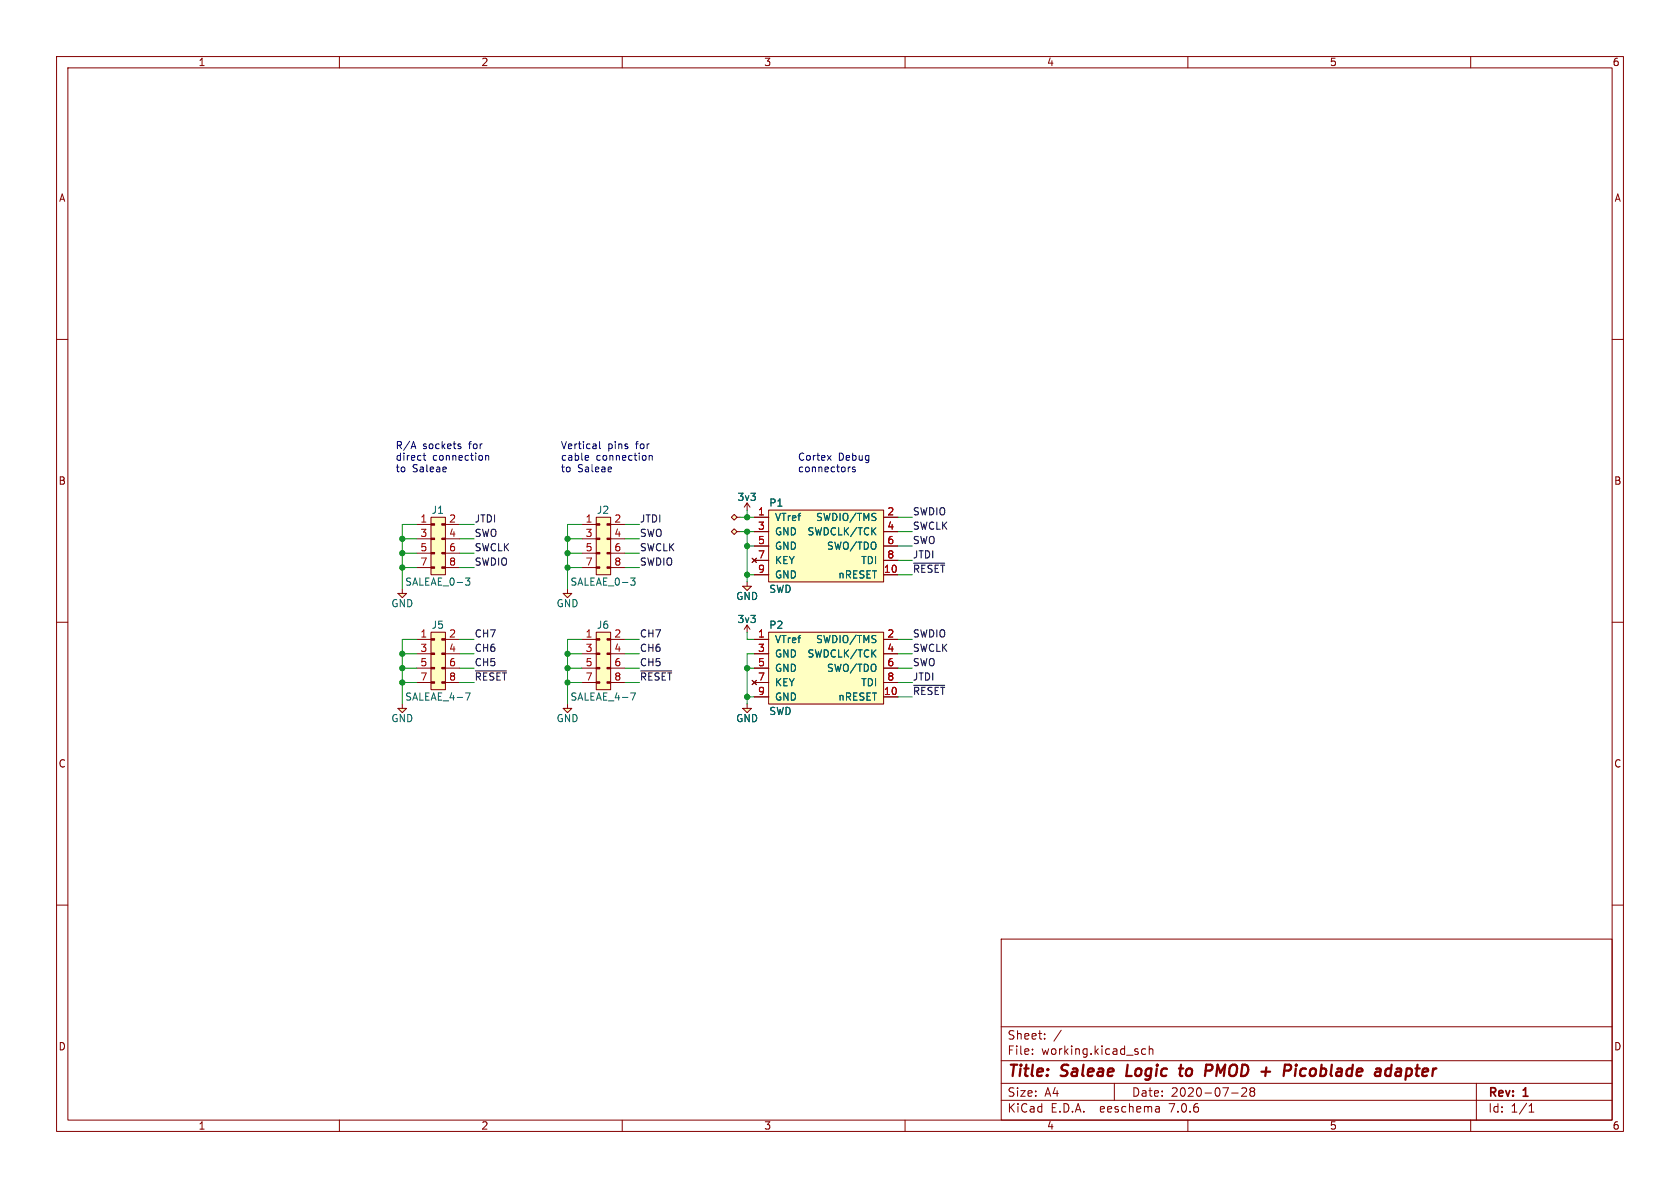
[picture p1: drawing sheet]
(kicad_sch (version 20230121) (generator eeschema)

 (paper "A4")

 (title_block
  (title "Saleae Logic to PMOD + Picoblade adapter")
  (date "2020-07-28")
  (rev "1"))

 (lib_symbols
  (symbol "cortex-debug-rescue:3v3-agg" (power) (pin_numbers hide) (pin_names (offset 1.016) hide) (in_bom yes) (on_board yes)
   (property "Reference" "#PWR" (at 0 2.794 0) (effects (font (size 1.27 1.27)) (justify left) hide))
   (property "Value" "3v3-agg" (at 0 2.286 0) (effects (font (size 1.27 1.27))))
   (property "Footprint" "" (at 0 0 0) (effects (font (size 1.27 1.27)) hide))
   (property "Datasheet" "" (at 0 0 0) (effects (font (size 1.27 1.27)) hide))
   (symbol "3v3-agg_0_1"
    (polyline (pts (xy 0 1.27) (xy 0.508 0.508)) (stroke (width 0) (type solid)) (fill (type none)))
    (polyline (pts (xy 0 0) (xy 0 1.27) (xy -0.508 0.508)) (stroke (width 0) (type solid)) (fill (type none))))
   (symbol "3v3-agg_1_1"
    (pin power_in line (at 0 0 180) (length 0) hide (name "3v3" (effects (font (size 1.27 1.27)))) (number "1" (effects (font (size 1.27 1.27)))))))
  (symbol "cortex-debug-rescue:CONN_02x04-agg" (pin_names (offset 0.0254) hide) (in_bom yes) (on_board yes)
   (property "Reference" "J" (at -2.54 2.54 0) (effects (font (size 1.27 1.27)) (justify left)))
   (property "Value" "agg_CONN_02x04" (at -2.54 -10.16 0) (effects (font (size 1.27 1.27)) (justify left)))
   (property "Footprint" "" (at 0 0 0) (effects (font (size 1.27 1.27)) hide))
   (property "Datasheet" "" (at 0 0 0) (effects (font (size 1.27 1.27)) hide))
   (symbol "CONN_02x04-agg_0_1"
    (rectangle (start -2.54 -7.493) (end -1.905 -7.747) (stroke (width 0) (type solid)) (fill (type outline)))
    (rectangle (start -2.54 -4.953) (end -1.905 -5.207) (stroke (width 0) (type solid)) (fill (type outline)))
    (rectangle (start -2.54 -2.413) (end -1.905 -2.667) (stroke (width 0) (type solid)) (fill (type outline)))
    (rectangle (start -2.54 0.127) (end -1.905 -0.127) (stroke (width 0) (type solid)) (fill (type outline)))
    (rectangle (start 0 -7.493) (end -0.635 -7.747) (stroke (width 0) (type solid)) (fill (type outline)))
    (rectangle (start 0 -4.953) (end -0.635 -5.207) (stroke (width 0) (type solid)) (fill (type outline)))
    (rectangle (start 0 -2.413) (end -0.635 -2.667) (stroke (width 0) (type solid)) (fill (type outline)))
    (rectangle (start 0 0.127) (end -0.635 -0.127) (stroke (width 0) (type solid)) (fill (type outline)))
    (rectangle (start 0 1.27) (end -2.54 -8.89) (stroke (width 0) (type solid)) (fill (type background))))
   (symbol "CONN_02x04-agg_1_1"
    (pin passive line (at -5.08 0 0) (length 2.54) (name "1" (effects (font (size 1.27 1.27)))) (number "1" (effects (font (size 1.27 1.27)))))
    (pin passive line (at 2.54 0 180) (length 2.54) (name "2" (effects (font (size 1.27 1.27)))) (number "2" (effects (font (size 1.27 1.27)))))
    (pin passive line (at -5.08 -2.54 0) (length 2.54) (name "3" (effects (font (size 1.27 1.27)))) (number "3" (effects (font (size 1.27 1.27)))))
    (pin passive line (at 2.54 -2.54 180) (length 2.54) (name "4" (effects (font (size 1.27 1.27)))) (number "4" (effects (font (size 1.27 1.27)))))
    (pin passive line (at -5.08 -5.08 0) (length 2.54) (name "5" (effects (font (size 1.27 1.27)))) (number "5" (effects (font (size 1.27 1.27)))))
    (pin passive line (at 2.54 -5.08 180) (length 2.54) (name "6" (effects (font (size 1.27 1.27)))) (number "6" (effects (font (size 1.27 1.27)))))
    (pin passive line (at -5.08 -7.62 0) (length 2.54) (name "7" (effects (font (size 1.27 1.27)))) (number "7" (effects (font (size 1.27 1.27)))))
    (pin passive line (at 2.54 -7.62 180) (length 2.54) (name "8" (effects (font (size 1.27 1.27)))) (number "8" (effects (font (size 1.27 1.27)))))))
  (symbol "cortex-debug-rescue:GND-agg" (power) (pin_numbers hide) (pin_names (offset 1.016) hide) (in_bom yes) (on_board yes)
   (property "Reference" "#PWR" (at -3.302 1.016 0) (effects (font (size 1.27 1.27)) (justify left) hide))
   (property "Value" "GND-agg" (at 0 -2.54 0) (effects (font (size 1.27 1.27))))
   (property "Footprint" "" (at 0 0 0) (effects (font (size 1.27 1.27)) hide))
   (property "Datasheet" "" (at 0 0 0) (effects (font (size 1.27 1.27)) hide))
   (symbol "GND-agg_0_1"
    (polyline (pts (xy 0 0) (xy 0 -0.762)) (stroke (width 0) (type solid)) (fill (type none)))
    (polyline (pts (xy -0.762 -0.762) (xy 0.762 -0.762) (xy 0 -1.524) (xy -0.762 -0.762)) (stroke (width 0) (type solid)) (fill (type background))))
   (symbol "GND-agg_1_1"
    (pin power_in line (at 0 0 180) (length 0) hide (name "GND" (effects (font (size 1.27 1.27)))) (number "1" (effects (font (size 1.27 1.27)))))))
  (symbol "cortex-debug-rescue:PWR-agg" (power) (pin_numbers hide) (pin_names (offset 1.016) hide) (in_bom yes) (on_board yes)
   (property "Reference" "#FLG" (at 0 4.064 0) (effects (font (size 1.27 1.27)) hide))
   (property "Value" "PWR-agg" (at 0 2.286 0) (effects (font (size 1.27 1.27))))
   (property "Footprint" "" (at 0 0 0) (effects (font (size 1.27 1.27)) hide))
   (property "Datasheet" "" (at 0 0 0) (effects (font (size 1.27 1.27)) hide))
   (symbol "PWR-agg_0_1"
    (polyline (pts (xy 0 0.508) (xy -0.508 1.016) (xy 0 1.524) (xy 0.508 1.016) (xy 0 0.508)) (stroke (width 0) (type solid)) (fill (type background))))
   (symbol "PWR-agg_1_1"
    (pin power_out line (at 0 0 90) (length 0.508) (name "pwr" (effects (font (size 1.27 1.27)))) (number "1" (effects (font (size 1.27 1.27)))))))
  (symbol "cortex-debug-rescue:SWD-agg" (pin_names (offset 1.016)) (in_bom yes) (on_board yes)
   (property "Reference" "P" (at -10.16 7.62 0) (effects (font (size 1.27 1.27)) (justify left)))
   (property "Value" "agg_SWD" (at -10.16 -7.62 0) (effects (font (size 1.27 1.27)) (justify left)))
   (property "Footprint" "agg:FTSH-105-01-F-D-K" (at -10.16 -10.16 0) (effects (font (size 1.27 1.27)) (justify left) hide))
   (property "Datasheet" "" (at 8.89 -5.08 0) (effects (font (size 1.27 1.27)) hide))
   (property "Toby" "FTSH-105-01-F-D-K" (at -10.16 -12.7 0) (effects (font (size 1.27 1.27)) (justify left) hide))
   (symbol "SWD-agg_0_1"
    (rectangle (start -10.16 6.35) (end 10.16 -6.35) (stroke (width 0) (type solid)) (fill (type background))))
   (symbol "SWD-agg_1_1"
    (pin power_in line (at -12.7 5.08 0) (length 2.54) (name "VTref" (effects (font (size 1.27 1.27)))) (number "1" (effects (font (size 1.27 1.27)))))
    (pin open_collector line (at 12.7 -5.08 180) (length 2.54) (name "nRESET" (effects (font (size 1.27 1.27)))) (number "10" (effects (font (size 1.27 1.27)))))
    (pin bidirectional line (at 12.7 5.08 180) (length 2.54) (name "SWDIO/TMS" (effects (font (size 1.27 1.27)))) (number "2" (effects (font (size 1.27 1.27)))))
    (pin power_in line (at -12.7 2.54 0) (length 2.54) (name "GND" (effects (font (size 1.27 1.27)))) (number "3" (effects (font (size 1.27 1.27)))))
    (pin bidirectional line (at 12.7 2.54 180) (length 2.54) (name "SWDCLK/TCK" (effects (font (size 1.27 1.27)))) (number "4" (effects (font (size 1.27 1.27)))))
    (pin power_in line (at -12.7 0 0) (length 2.54) (name "GND" (effects (font (size 1.27 1.27)))) (number "5" (effects (font (size 1.27 1.27)))))
    (pin bidirectional line (at 12.7 0 180) (length 2.54) (name "SWO/TDO" (effects (font (size 1.27 1.27)))) (number "6" (effects (font (size 1.27 1.27)))))
    (pin no_connect line (at -12.7 -2.54 0) (length 2.54) (name "KEY" (effects (font (size 1.27 1.27)))) (number "7" (effects (font (size 1.27 1.27)))))
    (pin bidirectional line (at 12.7 -2.54 180) (length 2.54) (name "TDI" (effects (font (size 1.27 1.27)))) (number "8" (effects (font (size 1.27 1.27)))))
    (pin power_in line (at -12.7 -5.08 0) (length 2.54) (name "GND" (effects (font (size 1.27 1.27)))) (number "9" (effects (font (size 1.27 1.27))))))))

 (junction (at 71.12 95.25) (diameter 0) (color 0 0 0 0))
 (junction (at 71.12 118.11) (diameter 0) (color 0 0 0 0))
 (junction (at 71.12 115.57) (diameter 0) (color 0 0 0 0))
 (junction (at 132.08 118.11) (diameter 0) (color 0 0 0 0))
 (junction (at 100.33 115.57) (diameter 0) (color 0 0 0 0))
 (junction (at 132.08 101.6) (diameter 0) (color 0 0 0 0))
 (junction (at 132.08 93.98) (diameter 0) (color 0 0 0 0))
 (junction (at 100.33 95.25) (diameter 0) (color 0 0 0 0))
 (junction (at 100.33 97.79) (diameter 0) (color 0 0 0 0))
 (junction (at 100.33 100.33) (diameter 0) (color 0 0 0 0))
 (junction (at 71.12 100.33) (diameter 0) (color 0 0 0 0))
 (junction (at 132.08 96.52) (diameter 0) (color 0 0 0 0))
 (junction (at 71.12 120.65) (diameter 0) (color 0 0 0 0))
 (junction (at 100.33 118.11) (diameter 0) (color 0 0 0 0))
 (junction (at 100.33 120.65) (diameter 0) (color 0 0 0 0))
 (junction (at 71.12 97.79) (diameter 0) (color 0 0 0 0))
 (junction (at 132.08 91.44) (diameter 0) (color 0 0 0 0))
 (junction (at 132.08 123.19) (diameter 0) (color 0 0 0 0))

 (wire (pts (xy 158.75 93.98) (xy 161.29 93.98)) (stroke (width 0) (type default)))
 (wire (pts (xy 110.49 113.03) (xy 113.03 113.03)) (stroke (width 0) (type default)))
 (wire (pts (xy 102.87 120.65) (xy 100.33 120.65)) (stroke (width 0) (type default)))
 (wire (pts (xy 132.08 124.46) (xy 132.08 123.19)) (stroke (width 0) (type default)))
 (wire (pts (xy 100.33 124.46) (xy 100.33 120.65)) (stroke (width 0) (type default)))
 (wire (pts (xy 71.12 115.57) (xy 71.12 113.03)) (stroke (width 0) (type default)))
 (wire (pts (xy 73.66 115.57) (xy 71.12 115.57)) (stroke (width 0) (type default)))
 (wire (pts (xy 158.75 101.6) (xy 161.29 101.6)) (stroke (width 0) (type default)))
 (wire (pts (xy 133.35 118.11) (xy 132.08 118.11)) (stroke (width 0) (type default)))
 (wire (pts (xy 71.12 97.79) (xy 71.12 95.25)) (stroke (width 0) (type default)))
 (wire (pts (xy 71.12 118.11) (xy 71.12 115.57)) (stroke (width 0) (type default)))
 (wire (pts (xy 81.28 100.33) (xy 83.82 100.33)) (stroke (width 0) (type default)))
 (wire (pts (xy 71.12 113.03) (xy 73.66 113.03)) (stroke (width 0) (type default)))
 (wire (pts (xy 100.33 97.79) (xy 100.33 95.25)) (stroke (width 0) (type default)))
 (wire (pts (xy 110.49 118.11) (xy 113.03 118.11)) (stroke (width 0) (type default)))
 (wire (pts (xy 73.66 100.33) (xy 71.12 100.33)) (stroke (width 0) (type default)))
 (wire (pts (xy 133.35 101.6) (xy 132.08 101.6)) (stroke (width 0) (type default)))
 (wire (pts (xy 81.28 118.11) (xy 83.82 118.11)) (stroke (width 0) (type default)))
 (wire (pts (xy 73.66 120.65) (xy 71.12 120.65)) (stroke (width 0) (type default)))
 (wire (pts (xy 110.49 100.33) (xy 113.03 100.33)) (stroke (width 0) (type default)))
 (wire (pts (xy 132.08 113.03) (xy 133.35 113.03)) (stroke (width 0) (type default)))
 (wire (pts (xy 158.75 115.57) (xy 161.29 115.57)) (stroke (width 0) (type default)))
 (wire (pts (xy 110.49 97.79) (xy 113.03 97.79)) (stroke (width 0) (type default)))
 (wire (pts (xy 102.87 95.25) (xy 100.33 95.25)) (stroke (width 0) (type default)))
 (wire (pts (xy 100.33 100.33) (xy 100.33 97.79)) (stroke (width 0) (type default)))
 (wire (pts (xy 130.81 91.44) (xy 132.08 91.44)) (stroke (width 0) (type default)))
 (wire (pts (xy 110.49 120.65) (xy 113.03 120.65)) (stroke (width 0) (type default)))
 (wire (pts (xy 71.12 118.11) (xy 73.66 118.11)) (stroke (width 0) (type default)))
 (wire (pts (xy 71.12 97.79) (xy 73.66 97.79)) (stroke (width 0) (type default)))
 (wire (pts (xy 130.81 93.98) (xy 132.08 93.98)) (stroke (width 0) (type default)))
 (wire (pts (xy 81.28 120.65) (xy 83.82 120.65)) (stroke (width 0) (type default)))
 (wire (pts (xy 100.33 118.11) (xy 100.33 115.57)) (stroke (width 0) (type default)))
 (wire (pts (xy 100.33 92.71) (xy 102.87 92.71)) (stroke (width 0) (type default)))
 (wire (pts (xy 100.33 95.25) (xy 100.33 92.71)) (stroke (width 0) (type default)))
 (wire (pts (xy 132.08 118.11) (xy 132.08 115.57)) (stroke (width 0) (type default)))
 (wire (pts (xy 71.12 92.71) (xy 73.66 92.71)) (stroke (width 0) (type default)))
 (wire (pts (xy 158.75 118.11) (xy 161.29 118.11)) (stroke (width 0) (type default)))
 (wire (pts (xy 81.28 97.79) (xy 83.82 97.79)) (stroke (width 0) (type default)))
 (wire (pts (xy 132.08 123.19) (xy 132.08 118.11)) (stroke (width 0) (type default)))
 (wire (pts (xy 132.08 115.57) (xy 133.35 115.57)) (stroke (width 0) (type default)))
 (wire (pts (xy 100.33 97.79) (xy 102.87 97.79)) (stroke (width 0) (type default)))
 (wire (pts (xy 100.33 115.57) (xy 100.33 113.03)) (stroke (width 0) (type default)))
 (wire (pts (xy 132.08 93.98) (xy 133.35 93.98)) (stroke (width 0) (type default)))
 (wire (pts (xy 133.35 96.52) (xy 132.08 96.52)) (stroke (width 0) (type default)))
 (wire (pts (xy 158.75 123.19) (xy 161.29 123.19)) (stroke (width 0) (type default)))
 (wire (pts (xy 158.75 113.03) (xy 161.29 113.03)) (stroke (width 0) (type default)))
 (wire (pts (xy 71.12 104.14) (xy 71.12 100.33)) (stroke (width 0) (type default)))
 (wire (pts (xy 100.33 120.65) (xy 100.33 118.11)) (stroke (width 0) (type default)))
 (wire (pts (xy 81.28 113.03) (xy 83.82 113.03)) (stroke (width 0) (type default)))
 (wire (pts (xy 71.12 124.46) (xy 71.12 120.65)) (stroke (width 0) (type default)))
 (wire (pts (xy 71.12 95.25) (xy 71.12 92.71)) (stroke (width 0) (type default)))
 (wire (pts (xy 73.66 95.25) (xy 71.12 95.25)) (stroke (width 0) (type default)))
 (wire (pts (xy 81.28 115.57) (xy 83.82 115.57)) (stroke (width 0) (type default)))
 (wire (pts (xy 133.35 123.19) (xy 132.08 123.19)) (stroke (width 0) (type default)))
 (wire (pts (xy 71.12 100.33) (xy 71.12 97.79)) (stroke (width 0) (type default)))
 (wire (pts (xy 100.33 118.11) (xy 102.87 118.11)) (stroke (width 0) (type default)))
 (wire (pts (xy 81.28 92.71) (xy 83.82 92.71)) (stroke (width 0) (type default)))
 (wire (pts (xy 71.12 120.65) (xy 71.12 118.11)) (stroke (width 0) (type default)))
 (wire (pts (xy 110.49 92.71) (xy 113.03 92.71)) (stroke (width 0) (type default)))
 (wire (pts (xy 158.75 120.65) (xy 161.29 120.65)) (stroke (width 0) (type default)))
 (wire (pts (xy 132.08 96.52) (xy 132.08 93.98)) (stroke (width 0) (type default)))
 (wire (pts (xy 102.87 100.33) (xy 100.33 100.33)) (stroke (width 0) (type default)))
 (wire (pts (xy 132.08 91.44) (xy 133.35 91.44)) (stroke (width 0) (type default)))
 (wire (pts (xy 158.75 99.06) (xy 161.29 99.06)) (stroke (width 0) (type default)))
 (wire (pts (xy 100.33 113.03) (xy 102.87 113.03)) (stroke (width 0) (type default)))
 (wire (pts (xy 158.75 96.52) (xy 161.29 96.52)) (stroke (width 0) (type default)))
 (wire (pts (xy 132.08 102.87) (xy 132.08 101.6)) (stroke (width 0) (type default)))
 (wire (pts (xy 132.08 101.6) (xy 132.08 96.52)) (stroke (width 0) (type default)))
 (wire (pts (xy 110.49 115.57) (xy 113.03 115.57)) (stroke (width 0) (type default)))
 (wire (pts (xy 81.28 95.25) (xy 83.82 95.25)) (stroke (width 0) (type default)))
 (wire (pts (xy 102.87 115.57) (xy 100.33 115.57)) (stroke (width 0) (type default)))
 (wire (pts (xy 100.33 104.14) (xy 100.33 100.33)) (stroke (width 0) (type default)))
 (wire (pts (xy 158.75 91.44) (xy 161.29 91.44)) (stroke (width 0) (type default)))
 (wire (pts (xy 110.49 95.25) (xy 113.03 95.25)) (stroke (width 0) (type default)))
 (wire (pts (xy 132.08 111.76) (xy 132.08 113.03)) (stroke (width 0) (type default)))
 (wire (pts (xy 132.08 90.17) (xy 132.08 91.44)) (stroke (width 0) (type default)))

 (text "Vertical pins for\ncable connection\nto Saleae" (at 99.06 83.82 0) (effects (font (size 1.27 1.27)) (justify left bottom)))
 (text "Cortex Debug\nconnectors" (at 140.97 83.82 0) (effects (font (size 1.27 1.27)) (justify left bottom)))
 (text "R/A sockets for\ndirect connection\nto Saleae" (at 69.85 83.82 0) (effects (font (size 1.27 1.27)) (justify left bottom)))

 (label "SWO" (at 83.82 95.25 0) (effects (font (size 1.27 1.27)) (justify left bottom)))
 (label "SWDIO" (at 113.03 100.33 0) (effects (font (size 1.27 1.27)) (justify left bottom)))
 (label "SWO" (at 161.29 118.11 0) (effects (font (size 1.27 1.27)) (justify left bottom)))
 (label "SWDIO" (at 161.29 113.03 0) (effects (font (size 1.27 1.27)) (justify left bottom)))
 (label "~{RESET}" (at 113.03 120.65 0) (effects (font (size 1.27 1.27)) (justify left bottom)))
 (label "JTDI" (at 161.29 99.06 0) (effects (font (size 1.27 1.27)) (justify left bottom)))
 (label "CH7" (at 113.03 113.03 0) (effects (font (size 1.27 1.27)) (justify left bottom)))
 (label "SWCLK" (at 161.29 115.57 0) (effects (font (size 1.27 1.27)) (justify left bottom)))
 (label "SWDIO" (at 83.82 100.33 0) (effects (font (size 1.27 1.27)) (justify left bottom)))
 (label "CH5" (at 113.03 118.11 0) (effects (font (size 1.27 1.27)) (justify left bottom)))
 (label "CH6" (at 83.82 115.57 0) (effects (font (size 1.27 1.27)) (justify left bottom)))
 (label "CH7" (at 83.82 113.03 0) (effects (font (size 1.27 1.27)) (justify left bottom)))
 (label "CH5" (at 83.82 118.11 0) (effects (font (size 1.27 1.27)) (justify left bottom)))
 (label "~{RESET}" (at 161.29 101.6 0) (effects (font (size 1.27 1.27)) (justify left bottom)))
 (label "SWCLK" (at 83.82 97.79 0) (effects (font (size 1.27 1.27)) (justify left bottom)))
 (label "SWO" (at 113.03 95.25 0) (effects (font (size 1.27 1.27)) (justify left bottom)))
 (label "CH6" (at 113.03 115.57 0) (effects (font (size 1.27 1.27)) (justify left bottom)))
 (label "JTDI" (at 113.03 92.71 0) (effects (font (size 1.27 1.27)) (justify left bottom)))
 (label "SWO" (at 161.29 96.52 0) (effects (font (size 1.27 1.27)) (justify left bottom)))
 (label "JTDI" (at 83.82 92.71 0) (effects (font (size 1.27 1.27)) (justify left bottom)))
 (label "SWCLK" (at 161.29 93.98 0) (effects (font (size 1.27 1.27)) (justify left bottom)))
 (label "~{RESET}" (at 161.29 123.19 0) (effects (font (size 1.27 1.27)) (justify left bottom)))
 (label "SWDIO" (at 161.29 91.44 0) (effects (font (size 1.27 1.27)) (justify left bottom)))
 (label "SWCLK" (at 113.03 97.79 0) (effects (font (size 1.27 1.27)) (justify left bottom)))
 (label "~{RESET}" (at 83.82 120.65 0) (effects (font (size 1.27 1.27)) (justify left bottom)))
 (label "JTDI" (at 161.29 120.65 0) (effects (font (size 1.27 1.27)) (justify left bottom)))

 (symbol (lib_id "cortex-debug-rescue:CONN_02x04-agg") (at 107.95 92.71 0) (unit 1) (in_bom yes) (on_board yes) (dnp no)
  (property "Reference" "J2" (at 105.41 90.17 0) (effects (font (size 1.27 1.27)) (justify left)))
  (property "Value" "SALEAE_0-3" (at 106.68 102.87 0) (effects (font (size 1.27 1.27))))
  (property "Footprint" "agg:DIL-254P-08" (at 107.95 92.71 0) (effects (font (size 1.27 1.27)) hide))
  (property "Datasheet" "" (at 107.95 92.71 0) (effects (font (size 1.27 1.27)) hide))
  (property "Farnell" "2856692" (at 107.95 92.71 0) (effects (font (size 1.27 1.27)) hide)) (pin "1") (pin "2") (pin "3") (pin "4") (pin "5") (pin "6") (pin "7") (pin "8"))

 (symbol (lib_id "cortex-debug-rescue:CONN_02x04-agg") (at 107.95 113.03 0) (unit 1) (in_bom yes) (on_board yes) (dnp no)
  (property "Reference" "J6" (at 105.41 110.49 0) (effects (font (size 1.27 1.27)) (justify left)))
  (property "Value" "SALEAE_4-7" (at 106.68 123.19 0) (effects (font (size 1.27 1.27))))
  (property "Footprint" "agg:DIL-254P-08" (at 107.95 113.03 0) (effects (font (size 1.27 1.27)) hide))
  (property "Datasheet" "" (at 107.95 113.03 0) (effects (font (size 1.27 1.27)) hide))
  (property "Farnell" "2856692" (at 107.95 113.03 0) (effects (font (size 1.27 1.27)) hide)) (pin "1") (pin "2") (pin "3") (pin "4") (pin "5") (pin "6") (pin "7") (pin "8"))

 (symbol (lib_id "cortex-debug-rescue:GND-agg") (at 100.33 104.14 0) (unit 1) (in_bom yes) (on_board yes) (dnp no)
  (property "Reference" "#PWR04" (at 97.028 103.124 0) (effects (font (size 1.27 1.27)) (justify left) hide))
  (property "Value" "GND" (at 100.33 106.68 0) (effects (font (size 1.27 1.27))))
  (property "Footprint" "" (at 100.33 104.14 0) (effects (font (size 1.27 1.27)) hide))
  (property "Datasheet" "" (at 100.33 104.14 0) (effects (font (size 1.27 1.27)) hide)) (pin "1"))

 (symbol (lib_id "cortex-debug-rescue:SWD-agg") (at 146.05 96.52 0) (unit 1) (in_bom yes) (on_board yes) (dnp no)
  (property "Reference" "P1" (at 135.89 88.9 0) (effects (font (size 1.27 1.27)) (justify left)))
  (property "Value" "SWD" (at 135.89 104.14 0) (effects (font (size 1.27 1.27)) (justify left)))
  (property "Footprint" "agg:FTSH-105-01-L-DV-K" (at 135.89 106.68 0) (effects (font (size 1.27 1.27)) (justify left) hide))
  (property "Datasheet" "" (at 154.94 101.6 0) (effects (font (size 1.27 1.27)) hide))
  (property "Toby" "" (at 135.89 109.22 0) (effects (font (size 1.27 1.27)) (justify left) hide))
  (property "Farnell" "2856437" (at 146.05 96.52 0) (effects (font (size 1.27 1.27)) hide)) (pin "1") (pin "10") (pin "2") (pin "3") (pin "4") (pin "5") (pin "6") (pin "7") (pin "8") (pin "9"))

 (symbol (lib_id "cortex-debug-rescue:GND-agg") (at 132.08 102.87 0) (unit 1) (in_bom yes) (on_board yes) (dnp no)
  (property "Reference" "#PWR0101" (at 128.778 101.854 0) (effects (font (size 1.27 1.27)) (justify left) hide))
  (property "Value" "GND" (at 132.08 105.41 0) (effects (font (size 1.27 1.27))))
  (property "Footprint" "" (at 132.08 102.87 0) (effects (font (size 1.27 1.27)) hide))
  (property "Datasheet" "" (at 132.08 102.87 0) (effects (font (size 1.27 1.27)) hide)) (pin "1"))

 (symbol (lib_id "cortex-debug-rescue:GND-agg") (at 100.33 124.46 0) (unit 1) (in_bom yes) (on_board yes) (dnp no)
  (property "Reference" "#PWR012" (at 97.028 123.444 0) (effects (font (size 1.27 1.27)) (justify left) hide))
  (property "Value" "GND" (at 100.33 127 0) (effects (font (size 1.27 1.27))))
  (property "Footprint" "" (at 100.33 124.46 0) (effects (font (size 1.27 1.27)) hide))
  (property "Datasheet" "" (at 100.33 124.46 0) (effects (font (size 1.27 1.27)) hide)) (pin "1"))

 (symbol (lib_id "cortex-debug-rescue:3v3-agg") (at 132.08 90.17 0) (unit 1) (in_bom yes) (on_board yes) (dnp no)
  (property "Reference" "#PWR0102" (at 132.08 87.376 0) (effects (font (size 1.27 1.27)) (justify left) hide))
  (property "Value" "3v3" (at 132.08 87.884 0) (effects (font (size 1.27 1.27))))
  (property "Footprint" "" (at 132.08 90.17 0) (effects (font (size 1.27 1.27)) hide))
  (property "Datasheet" "" (at 132.08 90.17 0) (effects (font (size 1.27 1.27)) hide)) (pin "1"))

 (symbol (lib_id "cortex-debug-rescue:SWD-agg") (at 146.05 118.11 0) (unit 1) (in_bom yes) (on_board yes) (dnp no)
  (property "Reference" "P2" (at 135.89 110.49 0) (effects (font (size 1.27 1.27)) (justify left)))
  (property "Value" "SWD" (at 135.89 125.73 0) (effects (font (size 1.27 1.27)) (justify left)))
  (property "Footprint" "agg:FTSH-105-01-L-DV-K" (at 135.89 128.27 0) (effects (font (size 1.27 1.27)) (justify left) hide))
  (property "Datasheet" "" (at 154.94 123.19 0) (effects (font (size 1.27 1.27)) hide))
  (property "Toby" "" (at 135.89 130.81 0) (effects (font (size 1.27 1.27)) (justify left) hide))
  (property "Farnell" "2856437" (at 146.05 118.11 0) (effects (font (size 1.27 1.27)) hide)) (pin "1") (pin "10") (pin "2") (pin "3") (pin "4") (pin "5") (pin "6") (pin "7") (pin "8") (pin "9"))

 (symbol (lib_id "cortex-debug-rescue:GND-agg") (at 132.08 124.46 0) (unit 1) (in_bom yes) (on_board yes) (dnp no)
  (property "Reference" "#PWR0103" (at 128.778 123.444 0) (effects (font (size 1.27 1.27)) (justify left) hide))
  (property "Value" "GND" (at 132.08 127 0) (effects (font (size 1.27 1.27))))
  (property "Footprint" "" (at 132.08 124.46 0) (effects (font (size 1.27 1.27)) hide))
  (property "Datasheet" "" (at 132.08 124.46 0) (effects (font (size 1.27 1.27)) hide)) (pin "1"))

 (symbol (lib_id "cortex-debug-rescue:3v3-agg") (at 132.08 111.76 0) (unit 1) (in_bom yes) (on_board yes) (dnp no)
  (property "Reference" "#PWR0104" (at 132.08 108.966 0) (effects (font (size 1.27 1.27)) (justify left) hide))
  (property "Value" "3v3" (at 132.08 109.474 0) (effects (font (size 1.27 1.27))))
  (property "Footprint" "" (at 132.08 111.76 0) (effects (font (size 1.27 1.27)) hide))
  (property "Datasheet" "" (at 132.08 111.76 0) (effects (font (size 1.27 1.27)) hide)) (pin "1"))

 (symbol (lib_id "cortex-debug-rescue:PWR-agg") (at 130.81 91.44 90) (unit 1) (in_bom yes) (on_board yes) (dnp no)
  (property "Reference" "#FLG0101" (at 126.746 91.44 0) (effects (font (size 1.27 1.27)) hide))
  (property "Value" "PWR" (at 128.524 91.44 0) (effects (font (size 1.27 1.27)) hide))
  (property "Footprint" "" (at 130.81 91.44 0) (effects (font (size 1.27 1.27)) hide))
  (property "Datasheet" "" (at 130.81 91.44 0) (effects (font (size 1.27 1.27)) hide)) (pin "1"))

 (symbol (lib_id "cortex-debug-rescue:PWR-agg") (at 130.81 93.98 90) (unit 1) (in_bom yes) (on_board yes) (dnp no)
  (property "Reference" "#FLG0102" (at 126.746 93.98 0) (effects (font (size 1.27 1.27)) hide))
  (property "Value" "PWR" (at 128.524 93.98 0) (effects (font (size 1.27 1.27)) hide))
  (property "Footprint" "" (at 130.81 93.98 0) (effects (font (size 1.27 1.27)) hide))
  (property "Datasheet" "" (at 130.81 93.98 0) (effects (font (size 1.27 1.27)) hide)) (pin "1"))

 (symbol (lib_id "cortex-debug-rescue:CONN_02x04-agg") (at 78.74 92.71 0) (unit 1) (in_bom yes) (on_board yes) (dnp no)
  (property "Reference" "J1" (at 76.2 90.17 0) (effects (font (size 1.27 1.27)) (justify left)))
  (property "Value" "SALEAE_0-3" (at 77.47 102.87 0) (effects (font (size 1.27 1.27))))
  (property "Footprint" "agg:DIL-254P-08" (at 78.74 92.71 0) (effects (font (size 1.27 1.27)) hide))
  (property "Datasheet" "" (at 78.74 92.71 0) (effects (font (size 1.27 1.27)) hide))
  (property "Farnell" "1668343" (at 78.74 92.71 0) (effects (font (size 1.27 1.27)) hide)) (pin "1") (pin "2") (pin "3") (pin "4") (pin "5") (pin "6") (pin "7") (pin "8"))

 (symbol (lib_id "cortex-debug-rescue:CONN_02x04-agg") (at 78.74 113.03 0) (unit 1) (in_bom yes) (on_board yes) (dnp no)
  (property "Reference" "J5" (at 76.2 110.49 0) (effects (font (size 1.27 1.27)) (justify left)))
  (property "Value" "SALEAE_4-7" (at 77.47 123.19 0) (effects (font (size 1.27 1.27))))
  (property "Footprint" "agg:DIL-254P-08" (at 78.74 113.03 0) (effects (font (size 1.27 1.27)) hide))
  (property "Datasheet" "" (at 78.74 113.03 0) (effects (font (size 1.27 1.27)) hide))
  (property "Farnell" "1668343" (at 78.74 113.03 0) (effects (font (size 1.27 1.27)) hide)) (pin "1") (pin "2") (pin "3") (pin "4") (pin "5") (pin "6") (pin "7") (pin "8"))

 (symbol (lib_id "cortex-debug-rescue:GND-agg") (at 71.12 104.14 0) (unit 1) (in_bom yes) (on_board yes) (dnp no)
  (property "Reference" "#PWR03" (at 67.818 103.124 0) (effects (font (size 1.27 1.27)) (justify left) hide))
  (property "Value" "GND" (at 71.12 106.68 0) (effects (font (size 1.27 1.27))))
  (property "Footprint" "" (at 71.12 104.14 0) (effects (font (size 1.27 1.27)) hide))
  (property "Datasheet" "" (at 71.12 104.14 0) (effects (font (size 1.27 1.27)) hide)) (pin "1"))

 (symbol (lib_id "cortex-debug-rescue:GND-agg") (at 71.12 124.46 0) (unit 1) (in_bom yes) (on_board yes) (dnp no)
  (property "Reference" "#PWR011" (at 67.818 123.444 0) (effects (font (size 1.27 1.27)) (justify left) hide))
  (property "Value" "GND" (at 71.12 127 0) (effects (font (size 1.27 1.27))))
  (property "Footprint" "" (at 71.12 124.46 0) (effects (font (size 1.27 1.27)) hide))
  (property "Datasheet" "" (at 71.12 124.46 0) (effects (font (size 1.27 1.27)) hide)) (pin "1"))

 (sheet_instances (path "" (page "1"))))
